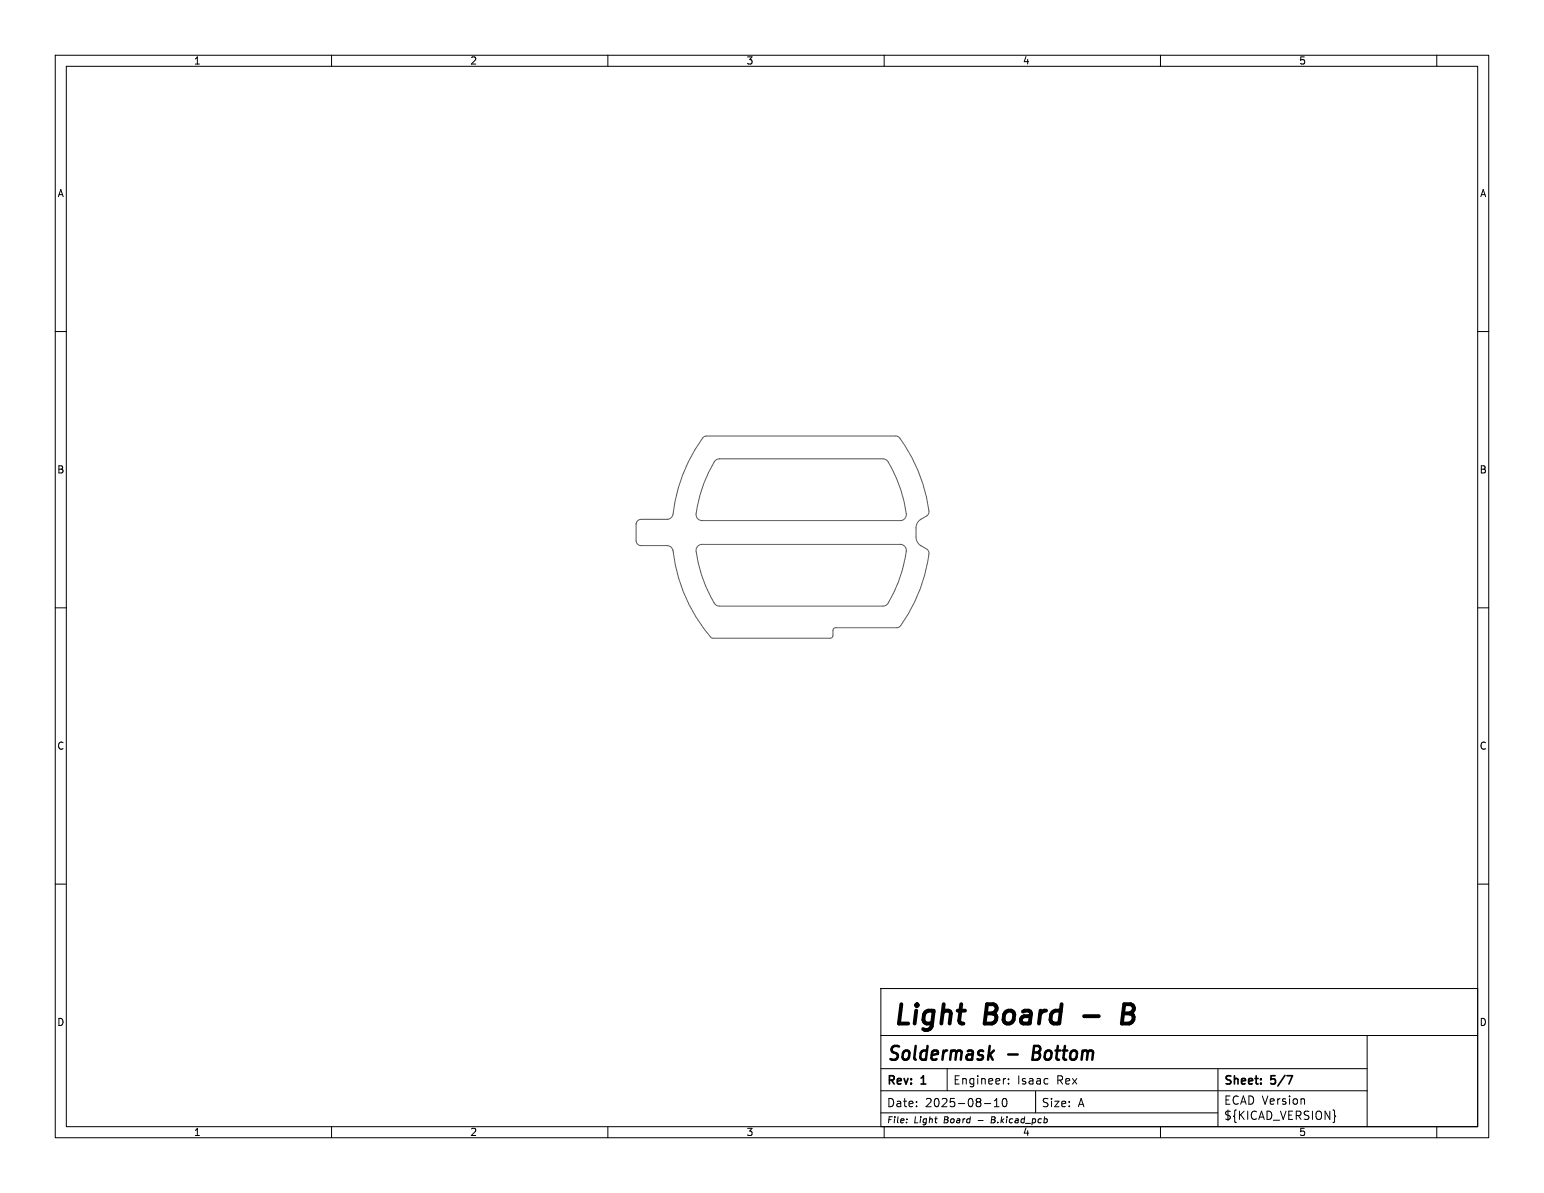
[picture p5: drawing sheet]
<svg xmlns="http://www.w3.org/2000/svg" width="279mm" height="216mm" viewBox="0 0 279 216" stroke-linecap="round" stroke-linejoin="round" font-family="sans-serif">
<g fill="none" stroke="#000" stroke-width=".18">
<path d="M10 10h259.4v195.9h-259.4zM12 12h255.4v191.9h-255.4zM60 10v2M110 10v2M160 10v2M210 10v2M260 10v2M10 60h2M267.4 60h2M10 110h2M267.4 110h2M10 160h2"/>
<path d="M159.4 178.9h108v25h-108zM267.4 160h2M159.4 197.4h88M159.4 193.4h88M159.4 187.4h108M171.4 193.4v4M178.1 199.7h1.2M179.9 199.2l.5-.4v1.5M181.5 198.9l.2-.1a.8 .8 0 0 1 .5 .7 .8 .8 0 0 1-.5 .8l-.2-.2-.1-.4zM181.9 195.2h.1M182.5 196v.2M182.5 195.3v.1"/>
<path d="M187.4 197.5v3.9M220.4 193.4v10.5M236 198.9l.1 .9M247.4 187.4v16.5M60 203.9v2M110 203.9v2M159.4 201.4h61M160 203.9v2M164.1 202.5v.1M179.5 202.1l-.2 1.1h.5M179.9 200.3h.9M189.5 202.6v.4"/>
<path d="M210 203.9v2M241.5 201.8l.2 .2-.2 .2M260 203.9v2"/>
</g>
<path d="M232.9 194.7h1l-.7 1.5" fill="none" stroke="#000" stroke-width=".3"/>
<path d="M179.9 190.1l-1 1M182.4 190.8h1.8M187.1 189.3l-.3 2.5h.9" fill="none" stroke="#000" stroke-width=".45"/>
<path d="M196.2 183.9h2.6M203.2 183.4h1.2M203.4 181.7h1.2a.85 .85 0 0 1 .6 1 .85 .85 0 0 1-.8 .7l.5 .2a1.01 1.01 0 0 1-.6 1.6h-1.3z" fill="none" stroke="#000" stroke-width=".7"/>
<path d="M127.2 79.2l.7-.3h34.2l.4 .1 .3 .3a29.1 29.1 0 0 1 5.3 13.2l-.2 .7-1.4 .9-.5 .6-.2 .7v1.8l.1 .6 .3 .5 1.6 1.2 .3 .7a29.1 29.1 0 0 1-5.1 13l-.3 .3-.4 .1h-11.2l-.4 .4v1.2l-.4 .3h-21.5a28.6 28.6 0 0 1-7-15.9l-.4-.6-.5-.2-4.9-.1-.5-.1-.4-.7v-3l.2-.5 .5-.4h5.1l.6-.3 .3-.6a29.1 29.1 0 0 1 5.4-13.8zM126.3 98.8l.8-.3h35.8a1.1 1.1 0 0 1 1.1 1.3 22.5 22.5 0 0 1-3.5 9.6l-.7 .3h-29.6l-.8-.3a23.2 23.2 0 0 1-3.4-10zM129.4 83.4l.8-.4h29.6l.7 .3a23.2 23.2 0 0 1 3.5 10 1.1 1.1 0 0 1-1.1 .9h-35.8a1.1 1.1 0 0 1-1.1-1.2 23.5 23.5 0 0 1 3.4-9.6z" fill="none" stroke="#575757" stroke-width=".18"/>
<g font-size="4.9">
<text x="161.4" y="186.4">Light</text>
<text x="178.3" y="186.4">Board</text>
</g>
<g font-size="3.5">
<text x="160.4" y="192.6">Soldermask</text>
<text x="187.8" y="192.6">Bottom</text>
</g>
<g font-size="2.1">
<text x="160.4" y="196.7">Rev:</text>
<text x="166.8" y="196.7">1</text>
<text x="172.4" y="196.5">Engineer:</text>
<text x="184.1" y="196.5">Isaac</text>
<text x="191.3" y="196.5">Rex</text>
<text x="221.4" y="196.7">Sheet:</text>
<text x="230.1" y="196.7">5/7</text>
<text x="160.4" y="200.6">Date:</text>
<text x="167.4" y="200.6">2025-08-10</text>
<text x="188.4" y="200.6">Size:</text>
<text x="195" y="200.6">A</text>
<text x="221.4" y="200.1">ECAD Version</text>
<text x="221.4" y="202.9">${KICAD_VERSION}</text>
</g>
<g font-size="1.8">
<text x="35" y="11.9">1</text>
<text x="85" y="11.9">2</text>
<text x="135" y="11.9">3</text>
<text x="185" y="11.9">4</text>
<text x="235" y="11.9">5</text>
<text x="10.3" y="35.9">A</text>
<text x="267.7" y="35.9">A</text>
<text x="10.3" y="85.9">B</text>
<text x="267.7" y="85.9">B</text>
<text x="10.3" y="135.9">C</text>
<text x="267.7" y="135.9">C</text>
<text x="10.3" y="185.9">D</text>
<text x="267.7" y="185.9">D</text>
<text x="35" y="205.8">1</text>
<text x="85" y="205.8">2</text>
<text x="135" y="205.8">3</text>
<text x="185" y="205.8">4</text>
<text x="235" y="205.8">5</text>
</g>
<g font-size="1.5">
<text x="160.4" y="203.5">File:</text>
<text x="165.4" y="203.5">Light</text>
<text x="170.9" y="203.5">Board</text>
<text x="177.2" y="203.5">-</text>
<text x="179.8" y="203.5">B.kicad_pcb</text>
</g>
</svg>
